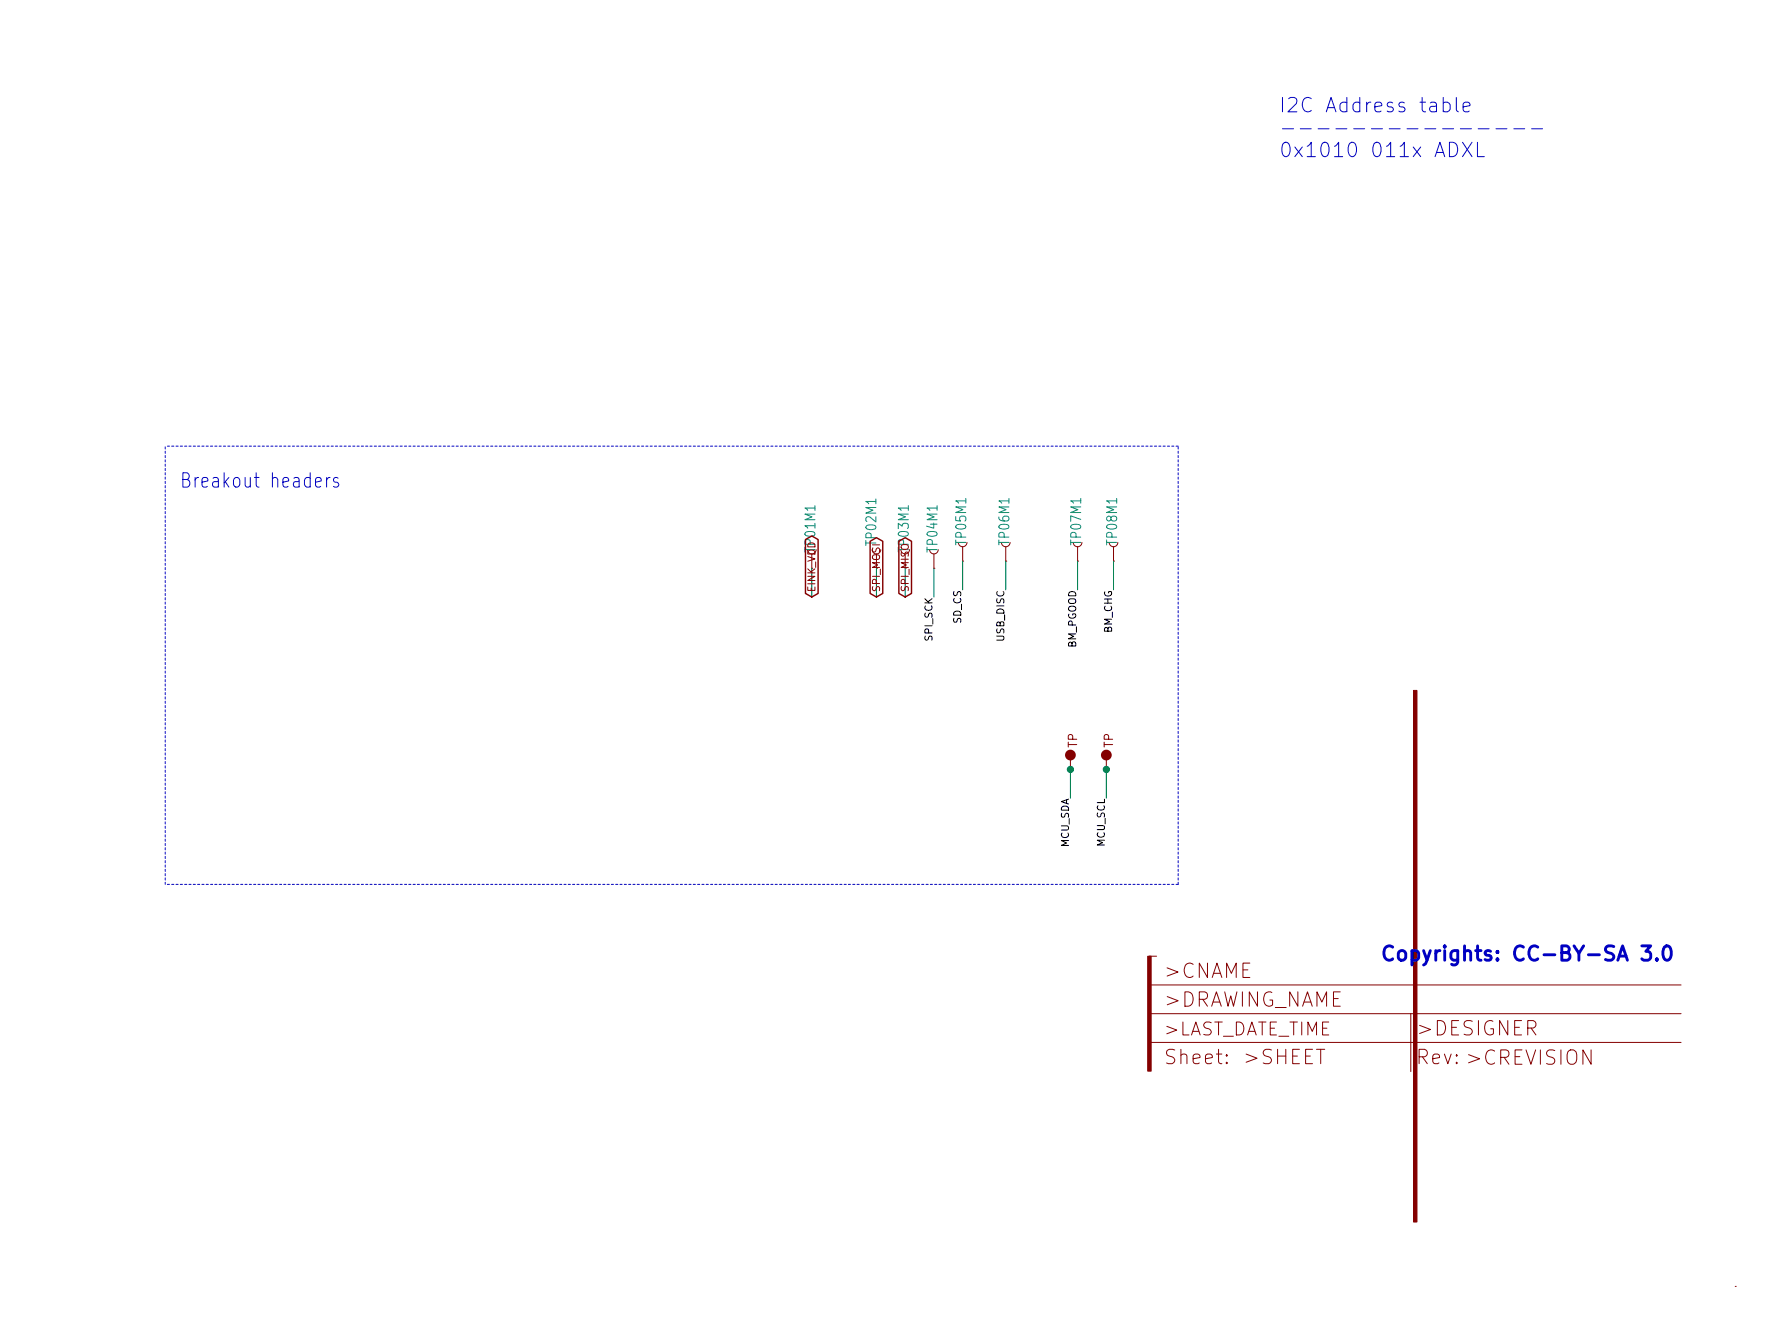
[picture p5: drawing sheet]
<svg xmlns="http://www.w3.org/2000/svg" width="317mm" height="237mm" viewBox="0 0 317 237" stroke-linecap="round" stroke-linejoin="round" font-family="sans-serif">
<g fill="none" stroke="#840000" stroke-width=".18">
<path d="M165.1 97.9v2.6M170.2 99.2h.1M170.2 96.7v2.5M177.8 99.2h.1M177.8 96.7v2.5M190.5 99.2h.1M190.5 96.7v2.5M196.8 99.2h.1M196.8 96.7v2.5M165.1 100.5h.1M189.2 133.5v2.5M195.6 133.5v2.5"/>
<path d="M203.2 179.2h94M203.2 174.1h94M204.5 169h-1.3v1.3M249.4 179.2v10.2M203.2 184.3h94M306.8 227.4h.1"/>
</g>
<g fill="#840000" stroke="#840000" stroke-width=".18">
<path d="M202.9 169h.6v20.4h-.6z"/>
<path d="M249.9 122.1h.6v93.9h-.6z"/>
</g>
<g fill="none" stroke="#840000" stroke-width=".89">
<circle cx="189.2" cy="133.5" r=".51"/>
<circle cx="195.6" cy="133.5" r=".51"/>
</g>
<path d="M208.3 78.9h-179.1M29.2 156.3v-77.4M208.3 156.3h-179.1M208.3 156.3v-77.4" fill="none" stroke="#0000c2" stroke-width=".18" stroke-dasharray=".4 .4"/>
<path d="M170.2 99.2v5.1M177.8 99.2v5.1M190.5 99.2v5.1M196.8 99.2v5.1M143.5 100.5v5M154.9 100.5v5M160 100.5v5M165.1 100.5v5M189.2 136v5.1M195.6 136v5.1" fill="none" stroke="#008400" stroke-width=".18"/>
<path d="M142.4 95.4l1.1-.7 1.1 .7v9.5l-1.1 .6-1.1-.6zM153.8 95.7l1.1-.6 1.2 .6v9.2l-1.2 .6-1.1-.6zM158.9 95.7l1.1-.6 1.1 .6v9.2l-1.1 .6-1.1-.6z" fill="none" stroke="#840000" stroke-width=".25"/>
<g fill="none" stroke="#0000c2" stroke-width=".18">
<path d="M255.1 18.2l.8-.1 .5 .4v.8l-.3 .3-.2 .2-.8-.2M257.5 17.2v2.2l.3 .4M258.6 18.9l1.3-.2-.2-.5-.7-.1-.4 .3v1l.2 .2 .2 .2 .7-.2M226.7 22.8h2M229.9 22.8h1.9M233 22.8h1.9M236.2 22.8h1.9M239.3 22.8h1.9M242.4 22.8h2M245.6 22.8h1.9M248.7 22.8h2M251.9 22.8h1.9"/>
<path d="M255 22.8h2M258.2 22.8h1.9M258.5 25.2l1.7 2.5M260.2 25.2l-1.7 2.5M261.2 25.2v2.5h1.2M261.3 22.8h1.9M264.5 22.8h1.9M267.6 22.8h1.9M270.8 22.8h1.9M55.8 85.2l1-.2-.1-.5-.6-.1-.3 .4 .1 1.2 .2 .1 .6-.1M57.7 84.4v1.7M58.3 84.4a.57 .57 0 0 0-.6 .5"/>
<path d="M59.8 84.5l-.5-.1-.3 .4 .1 .3 .7 .3 .1 .2-.1 .4-.2 .1-.6-.1"/>
</g>
<path d="M290.2 167.2h1.6l-.8 1a.73 .73 0 0 1 .8 .5v.6l-.5 .5h-.7l-.4-.3M292.9 169.5l.1 .1-.1 .2-.1-.2 .1-.1v.3M294.2 167.4a.62 .62 0 0 1 .7-.2 .62 .62 0 0 1 .4 .5 1.49 1.49 0 0 1-.5 2.1 .69 .69 0 0 1-.7-.5 2.12 2.12 0 0 1 .1-1.9z" fill="none" stroke="#0000c2" stroke-width=".51"/>
<g fill="#008400" stroke="#008400" stroke-width=".25">
<circle cx="189.2" cy="136" r=".51"/>
<circle cx="195.6" cy="136" r=".51"/>
</g>
<g font-size="3.5" fill="#0000c2">
<text x="226.1" y="19.9">I2C Address table</text>
<text x="226.1" y="27.8">0x1010 011x ADXL</text>
<text x="31.7" y="86.2">Breakout headers</text>
<text x="243.8" y="169.9">Copyrights: CC-BY-SA 3.0</text>
</g>
<g font-size="3.5" fill="#840000">
<text x="206.1" y="172.9">&gt;CNAME</text>
<text x="205.7" y="178">&gt;DRAWING_NAME</text>
<text x="250.9" y="183.1">&gt;DESIGNER</text>
<text x="206.2" y="188.2">Sheet:</text>
<text x="220.1" y="188.2">&gt;SHEET</text>
<text x="250.4" y="188.2">Rev: &gt;CREVISION</text>
</g>
<text font-size="3.2" fill="#840000" x="205.6" y="183.1">&gt;LAST_DATE_TIME</text>
<g font-size="2.5" fill="#008484">
<text x="144.2" y="97.4" transform="rotate(-90 144.2 97.4)">TP01M1</text>
<text x="154.9" y="96.2" transform="rotate(-90 154.9 96.2)">TP02M1</text>
<text x="160.7" y="97.4" transform="rotate(-90 160.7 97.4)">TP03M1</text>
<text x="165.8" y="97.4" transform="rotate(-90 165.8 97.4)">TP04M1</text>
<text x="170.8" y="96.1" transform="rotate(-90 170.8 96.1)">TP05M1</text>
<text x="178.5" y="96.1" transform="rotate(-90 178.5 96.1)">TP06M1</text>
<text x="191.2" y="96.1" transform="rotate(-90 191.2 96.1)">TP07M1</text>
<text x="197.5" y="96.1" transform="rotate(-90 197.5 96.1)">TP08M1</text>
</g>
<g font-size="2.1" fill="#840000">
<text x="190.4" y="132.2" transform="rotate(-90 190.4 132.2)">TP</text>
<text x="196.8" y="132.2" transform="rotate(-90 196.8 132.2)">TP</text>
</g>
<g font-size="1.8" fill="#840000">
<text x="144.1" y="104.8" transform="rotate(-90 144.1 104.8)">EINK_VDD</text>
<text x="155.6" y="104.8" transform="rotate(-90 155.6 104.8)">SPI_MOSI</text>
<text x="160.7" y="104.8" transform="rotate(-90 160.7 104.8)">SPI_MISO</text>
</g>
<g font-size="1.8">
<text x="164.8" y="113.1" transform="rotate(-90 164.8 113.1)">SPI_SCK</text>
<text x="169.9" y="110.2" transform="rotate(-90 169.9 110.2)">SD_CS</text>
<text x="177.5" y="113.2" transform="rotate(-90 177.5 113.2)">USB_DISC</text>
<text x="196.6" y="111.9" transform="rotate(-90 196.6 111.9)">BM_CHG</text>
<text x="190.2" y="114.6" transform="rotate(-90 190.2 114.6)">BM_PGOOD</text>
<text x="189" y="149.8" transform="rotate(-90 189 149.8)">MCU_SDA</text>
<text x="195.3" y="149.7" transform="rotate(-90 195.3 149.7)">MCU_SCL</text>
</g>
</svg>
